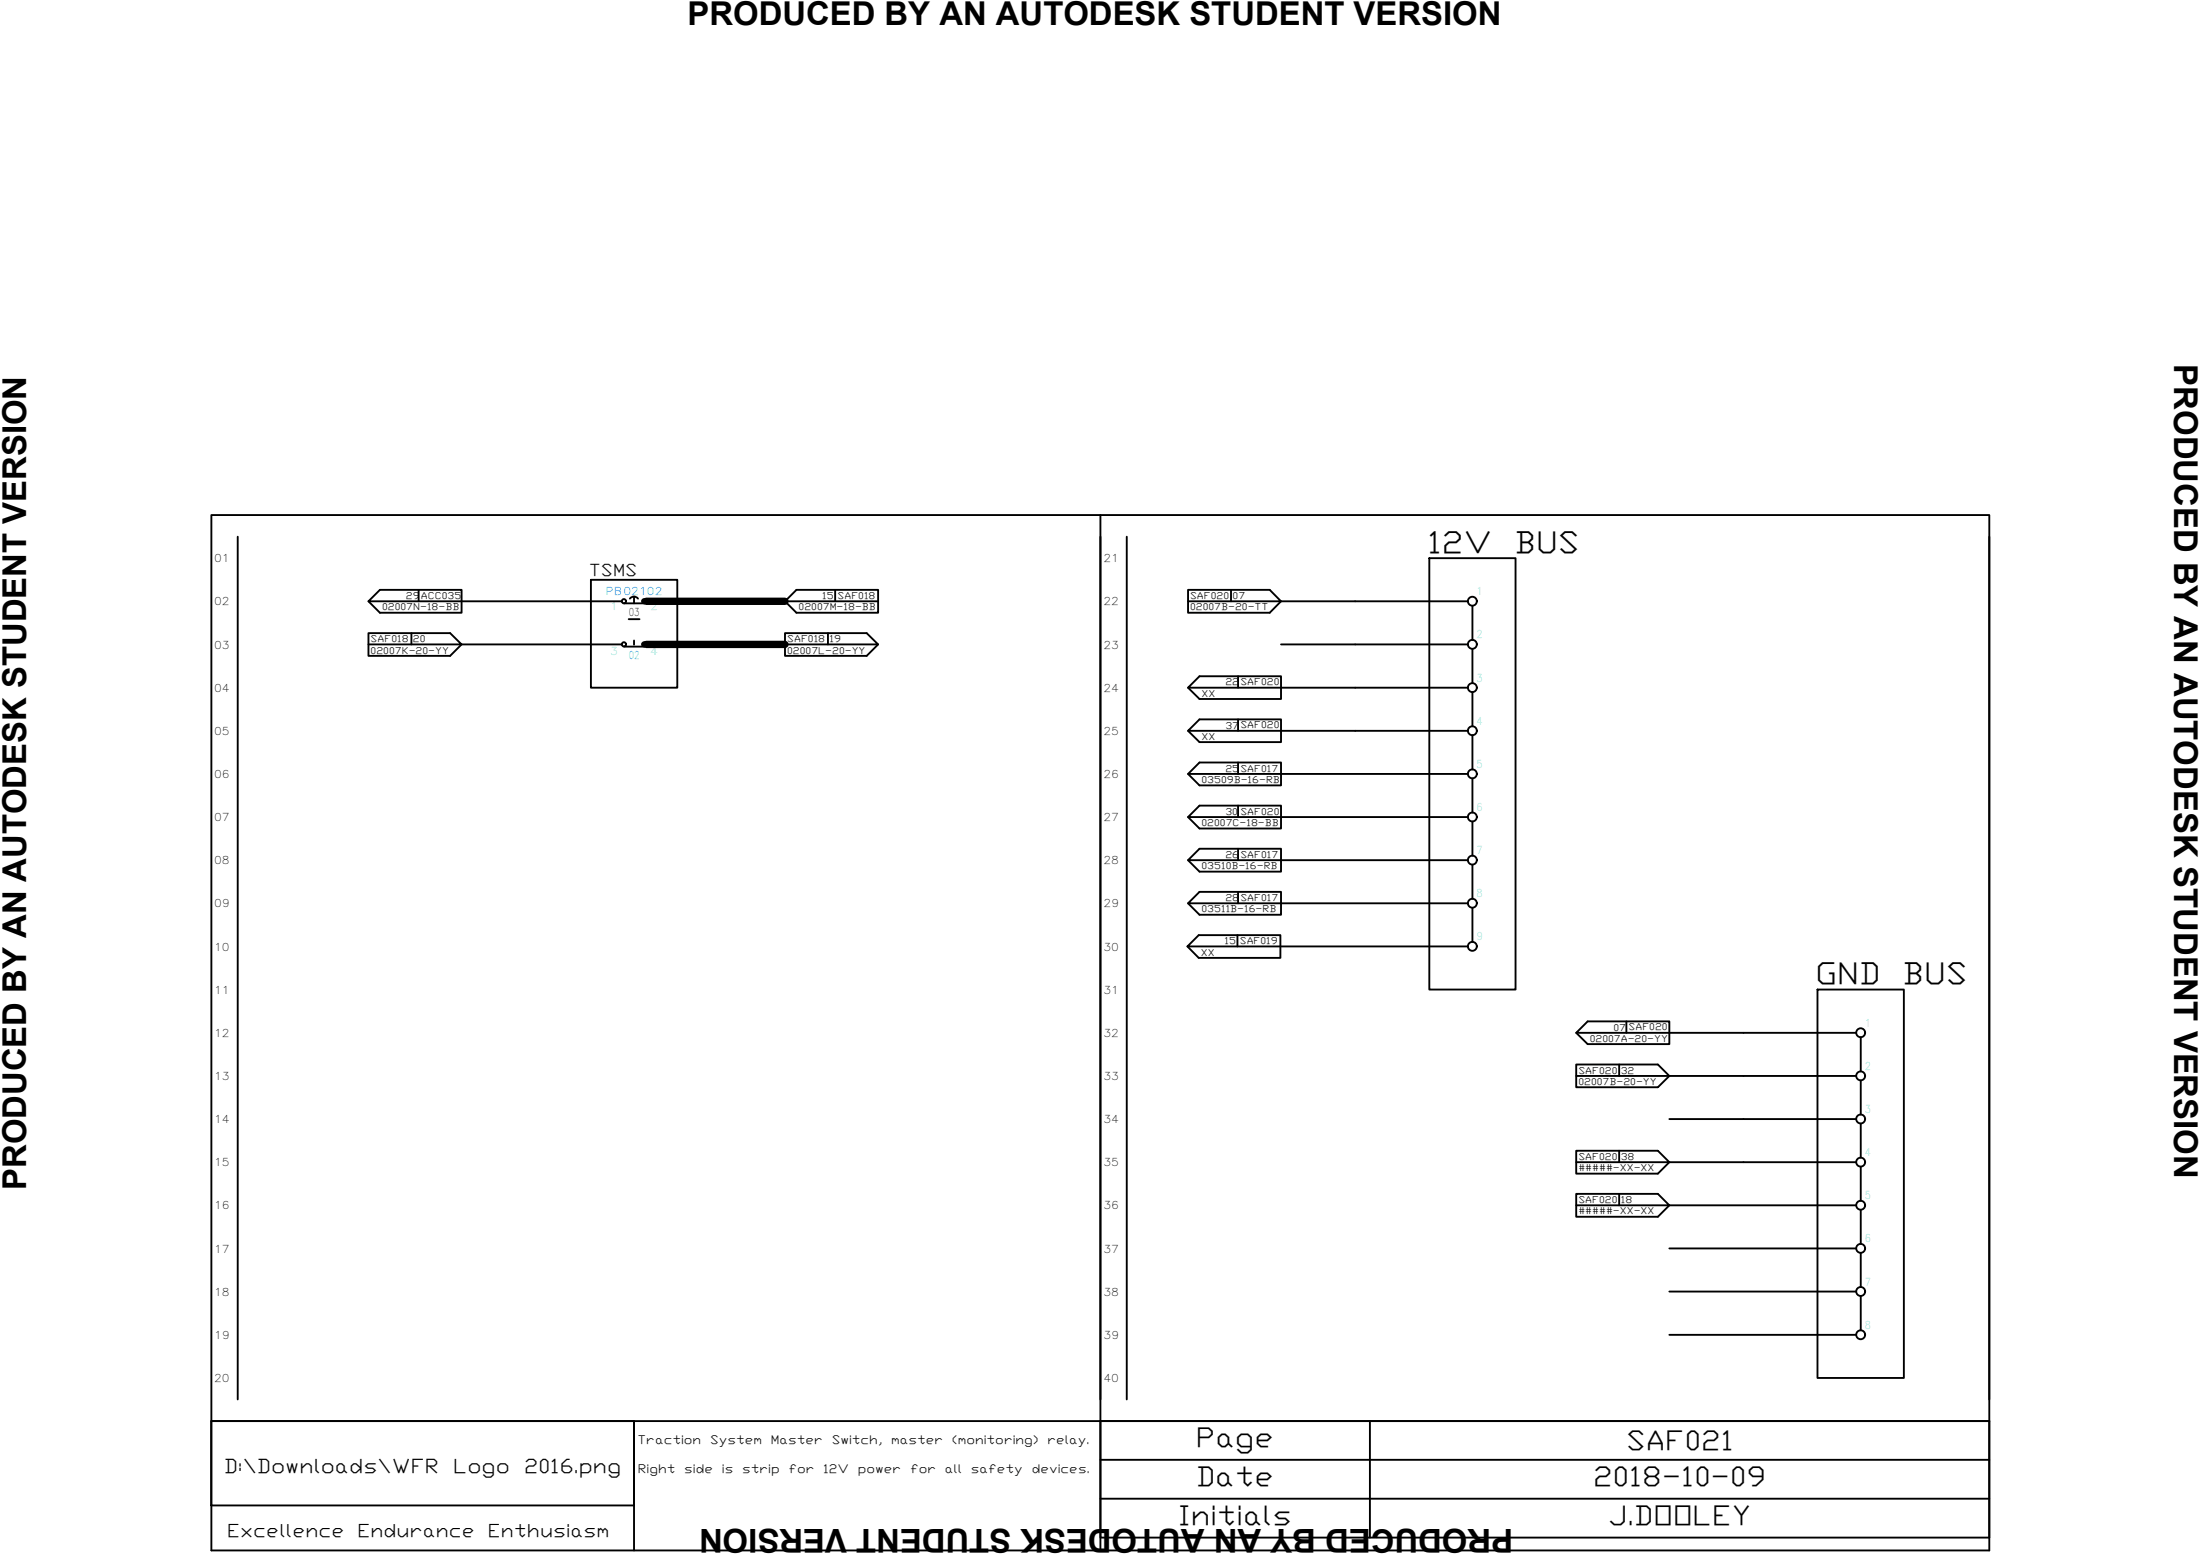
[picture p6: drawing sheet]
<svg xmlns="http://www.w3.org/2000/svg" width="297mm" height="210mm" viewBox="0 0 297 210" stroke-linecap="round" stroke-linejoin="round" font-family="sans-serif">
<g fill="none" stroke="#000" stroke-width=".25">
<path d="M28.5 69.5h240.1v139.8h-240.1zM32.1 72.4v116.5M56.5 79.6v1.6M79.8 78.3h11.6v14.5h-11.6zM112.8 79.6v1.6M148.6 69.5v139.8M152.1 72.4v116.5M166.2 79.6v1.6M193 75.3h11.6v58.3h-11.6zM268.6 72.4v116.5M49.7 81.2l1.6 1.5h11v-3.1h-11l-1.6 1.6h34.3M49.7 87h12.6l-1.5-1.5h-11.1v3h11.1l1.5-1.5h21.7"/>
<path d="M55.5 85.5v1.5M84.3 81.4h2.7M84.3 87.3h2.7M84.9 83.6h1.4M85 80.8a.69 .69 0 0 1 1.1 0M85.6 80.5v.9M85.6 86.5v.5M106 81.2l1.5 1.5h11.1v-3.1h-11.1l-1.5 1.6h12.6M106 87h12.6l-1.6-1.5h-11v3h11l1.6-1.5M111.8 85.5v1.5M160.4 81.2h12.6l-1.6-1.6h-11v3.1h11l1.6-1.5h25.2M160.4 92.8l1.6 1.6h11v-3.1h-11l-1.6 1.5h37.8"/>
<path d="M160.4 98.7l1.6 1.5h11v-3.1h-11l-1.6 1.6h37.8M167.2 91.3v1.5M167.2 97.1v1.6M173 87h25.2M198.8 81.8v4.6M198.8 87.6v4.6M198.8 93.4v4.6M198.8 99.2v4.7M160.4 104.5l1.6 1.5h11v-3.1h-11l-1.6 1.6h37.8M160.4 110.3l1.6 1.5h11v-3.1h-11l-1.6 1.6h37.8M160.4 116.1l1.6 1.6h11v-3.1h-11l-1.6 1.5h37.8M167.2 102.9v1.6"/>
<path d="M167.2 108.7v1.6M167.2 114.6v1.5M198.8 105.1v4.6M198.8 110.9v4.6M198.8 116.7v4.6M160.3 127.8l1.5 1.5h11.1v-3.1h-11.1l-1.5 1.6h12.6M160.4 121.9l1.6 1.6h11v-3.1h-11l-1.6 1.5h37.8M167.1 126.2v1.6M167.2 120.4v1.5M173 127.8h25.2M198.8 122.5v4.6M212.8 139.4l1.6 1.5h11v-3h-11l-1.6 1.5h37.8"/>
<path d="M219.6 137.9v1.5M245.4 133.6h11.7v52.4h-11.7zM212.8 156.9h12.6l-1.6-1.6h-11v3.1h11l1.6-1.5h25.2M212.8 145.2h12.6l-1.6-1.5h-11v3.1h11l1.6-1.6h25.2M218.6 143.7v1.5M218.6 155.3v1.6M225.4 151.1h25.2M251.2 140v4.6M251.2 145.9v4.5M251.2 151.7v4.6M251.2 157.5v4.6M212.8 162.7h12.6l-1.6-1.5h-11v3h11l1.6-1.5h25.2"/>
<path d="M218.6 161.2v1.5M225.4 168.5h25.2M225.4 174.3h25.2M251.2 163.3v4.6M251.2 169.1v4.7M251.2 175v4.6M28.5 191.8h57.1v11.4h-57.1zM28.5 191.8h240.1v15.8h-120v-15.8M85.6 191.8v17.5M148.6 197.1h120M185 191.8v15.8M225.4 180.2h25.2"/>
<path d="M148.6 202.3h120"/>
<circle cx="84.2" cy="87" r=".29"/>
<circle cx="84.2" cy="81.2" r=".29"/>
<circle cx="87" cy="81.2" r=".29"/>
<circle cx="87" cy="87" r=".29"/>
<circle cx="198.8" cy="87" r=".6"/>
<circle cx="198.8" cy="98.6" r=".6"/>
<circle cx="198.8" cy="92.8" r=".6"/>
<circle cx="198.8" cy="81.2" r=".6"/>
<circle cx="198.8" cy="116.1" r=".6"/>
<circle cx="198.8" cy="104.5" r=".6"/>
<circle cx="198.8" cy="110.3" r=".6"/>
<circle cx="198.8" cy="121.9" r=".6"/>
<circle cx="198.8" cy="127.7" r=".6"/>
<circle cx="251.2" cy="139.4" r=".6"/>
<circle cx="251.2" cy="145.2" r=".6"/>
<circle cx="251.2" cy="151" r=".6"/>
<circle cx="251.2" cy="156.9" r=".6"/>
<circle cx="251.2" cy="174.3" r=".6"/>
<circle cx="251.2" cy="162.7" r=".6"/>
<circle cx="251.2" cy="168.5" r=".6"/>
<circle cx="251.2" cy="180.2" r=".6"/>
</g>
<path d="M87.3 81.2h18.7M87.3 87h18.7" fill="none" stroke="#000" stroke-width=".99"/>
<g font-size="4.4">
<text x="92.8" y="3.4">PRODUCED BY AN AUTODESK STUDENT VERSION</text>
<text x="293.6" y="49.2" transform="rotate(90 293.6 49.2)">PRODUCED BY AN AUTODESK STUDENT VERSION</text>
<text x="3.5" y="160.6" transform="rotate(-90 3.5 160.6)">PRODUCED BY AN AUTODESK STUDENT VERSION</text>
<text x="204.3" y="206.4" transform="rotate(180 204.3 206.4)">PRODUCED BY AN AUTODESK STUDENT VERSION</text>
</g>
<g font-size="4.1">
<text x="192.7" y="74.6">12V</text>
<text x="204.5" y="74.6">BUS</text>
<text x="245.1" y="132.8">GND</text>
<text x="256.8" y="132.8">BUS</text>
</g>
<g font-size="3.7">
<text x="161.5" y="195.3">Page</text>
<text x="219.6" y="195.7">SAF021</text>
<text x="161.4" y="200.6">Date</text>
<text x="215.1" y="200.6">2018-10-09</text>
<text x="159" y="205.8">Initials</text>
<text x="217.1" y="205.8">J.DOOLEY</text>
</g>
<g font-size="2.7">
<text x="30.2" y="198.8">D:\Downloads\WFR</text>
<text x="61.2" y="198.8">Logo</text>
<text x="70.8" y="198.8">2016.png</text>
</g>
<g font-size="2.4">
<text x="30.7" y="207.5">Excellence</text>
<text x="48.3" y="207.5">Endurance</text>
<text x="65.9" y="207.5">Enthusiasm</text>
</g>
<text font-size="2.3" x="79.5" y="77.7">TSMS</text>
<g font-size="1.6">
<text x="86.1" y="195">Traction</text>
<text x="95.9" y="195">System</text>
<text x="104.1" y="195">Master</text>
<text x="112.3" y="195">Switch,</text>
<text x="120.3" y="195">master</text>
<text x="128.5" y="195">(monitoring)</text>
<text x="141.4" y="195">relay.</text>
<text x="86.1" y="198.9">Right</text>
<text x="92.4" y="198.9">side</text>
<text x="97.5" y="198.9">is</text>
<text x="100.2" y="198.9">strip</text>
<text x="106.4" y="198.9">for</text>
<text x="111.1" y="198.9">12V</text>
<text x="115.8" y="198.9">power</text>
<text x="122.9" y="198.9">for</text>
<text x="127.6" y="198.9">all</text>
<text x="131.1" y="198.9">safety</text>
<text x="139.3" y="198.9">devices.</text>
</g>
<g font-size="1.5">
<text x="28.9" y="75.9">01</text>
<text x="149" y="75.9">21</text>
<text x="28.9" y="81.7">02</text>
<text x="84.9" y="83.2">03</text>
<text x="149" y="81.7">22</text>
<text x="28.9" y="87.5">03</text>
<text x="149" y="87.5">23</text>
<text x="28.9" y="93.4">04</text>
<text x="149" y="93.4">24</text>
<text x="28.9" y="99.2">05</text>
<text x="149" y="99.2">25</text>
<text x="28.9" y="105">06</text>
<text x="149" y="105">26</text>
<text x="28.9" y="110.8">07</text>
<text x="149" y="110.8">27</text>
<text x="28.9" y="116.7">08</text>
<text x="149" y="116.7">28</text>
<text x="28.9" y="122.5">09</text>
<text x="149" y="122.5">29</text>
<text x="28.9" y="128.3">10</text>
<text x="149" y="128.3">30</text>
<text x="28.9" y="134.1">11</text>
<text x="149" y="134.1">31</text>
<text x="28.9" y="139.9">12</text>
<text x="149" y="139.9">32</text>
<text x="28.9" y="145.8">13</text>
<text x="149" y="145.8">33</text>
<text x="28.9" y="151.6">14</text>
<text x="149" y="151.6">34</text>
<text x="28.9" y="157.4">15</text>
<text x="149" y="157.4">35</text>
<text x="28.9" y="163.3">16</text>
<text x="149" y="163.3">36</text>
<text x="28.9" y="169.1">17</text>
<text x="149" y="169.1">37</text>
<text x="28.9" y="174.9">18</text>
<text x="149" y="174.9">38</text>
<text x="28.9" y="180.7">19</text>
<text x="149" y="180.7">39</text>
<text x="28.9" y="186.5">20</text>
<text x="149" y="186.5">40</text>
</g>
<text font-size="1.5" fill="#007fff" x="81.8" y="80.3">PB02102</text>
<g font-size="1.5" fill="#6eddc1">
<text x="82.4" y="82.4">1</text>
<text x="87.8" y="82.4">2</text>
<text x="199.4" y="80.4">1</text>
<text x="82.4" y="88.4">3</text>
<text x="87.8" y="88.4">4</text>
<text x="199.4" y="86.2">2</text>
<text x="199.4" y="92">3</text>
<text x="199.4" y="97.8">4</text>
<text x="199.4" y="103.6">5</text>
<text x="199.4" y="109.5">6</text>
<text x="199.4" y="115.3">7</text>
<text x="199.4" y="121.1">8</text>
<text x="199.4" y="127">9</text>
<text x="251.8" y="138.6">1</text>
<text x="251.8" y="144.4">2</text>
<text x="251.8" y="150.2">3</text>
<text x="251.8" y="156.1">4</text>
<text x="251.8" y="161.9">5</text>
<text x="251.8" y="167.7">6</text>
<text x="251.8" y="173.5">7</text>
<text x="251.8" y="179.4">8</text>
</g>
<text font-size="1.5" fill="#00b8b8" x="84.9" y="89">02</text>
<g font-size="1.3">
<text x="51.6" y="82.4">02007N-18-BB</text>
<text x="54.8" y="80.9">29ACC035</text>
<text x="107.8" y="82.4">02007M-18-BB</text>
<text x="111" y="80.9">15 SAF018</text>
<text x="160.7" y="80.9">SAF020</text>
<text x="160.7" y="82.4">02007B-20-TT</text>
<text x="166.4" y="80.9">07</text>
<text x="50" y="86.7">SAF018</text>
<text x="50" y="88.2">02007K-20-YY</text>
<text x="55.8" y="86.7">20</text>
<text x="106.3" y="86.7">SAF018</text>
<text x="106.3" y="88.2">02007L-20-YY</text>
<text x="112" y="86.7">19</text>
<text x="162.2" y="94">XX</text>
<text x="165.4" y="92.5">22SAF020</text>
<text x="162.2" y="99.9">XX</text>
<text x="165.4" y="98.4">37SAF020</text>
<text x="162.2" y="105.7">03509B-16-RB</text>
<text x="165.4" y="104.2">25SAF017</text>
<text x="162.2" y="111.5">02007C-18-BB</text>
<text x="165.4" y="110">30 SAF020</text>
<text x="162.2" y="117.3">03510B-16-RB</text>
<text x="165.4" y="115.8">26SAF017</text>
<text x="162.2" y="123.2">03511B-16-RB</text>
<text x="165.4" y="121.6">28SAF017</text>
<text x="162.1" y="129">XX</text>
<text x="165.3" y="127.5">15 SAF019</text>
<text x="214.6" y="140.6">02007A-20-YY</text>
<text x="217.9" y="139.1">07 SAF020</text>
<text x="213.1" y="144.9">SAF020</text>
<text x="213.1" y="146.4">02007B-20-YY</text>
<text x="218.8" y="144.9">32</text>
<text x="213.1" y="156.6">SAF020</text>
<text x="213.1" y="158.1">#####-XX-XX</text>
<text x="218.8" y="156.6">38</text>
<text x="213.1" y="162.4">SAF020</text>
<text x="213.1" y="163.9">#####-XX-XX</text>
<text x="218.8" y="162.4">18</text>
</g>
</svg>
